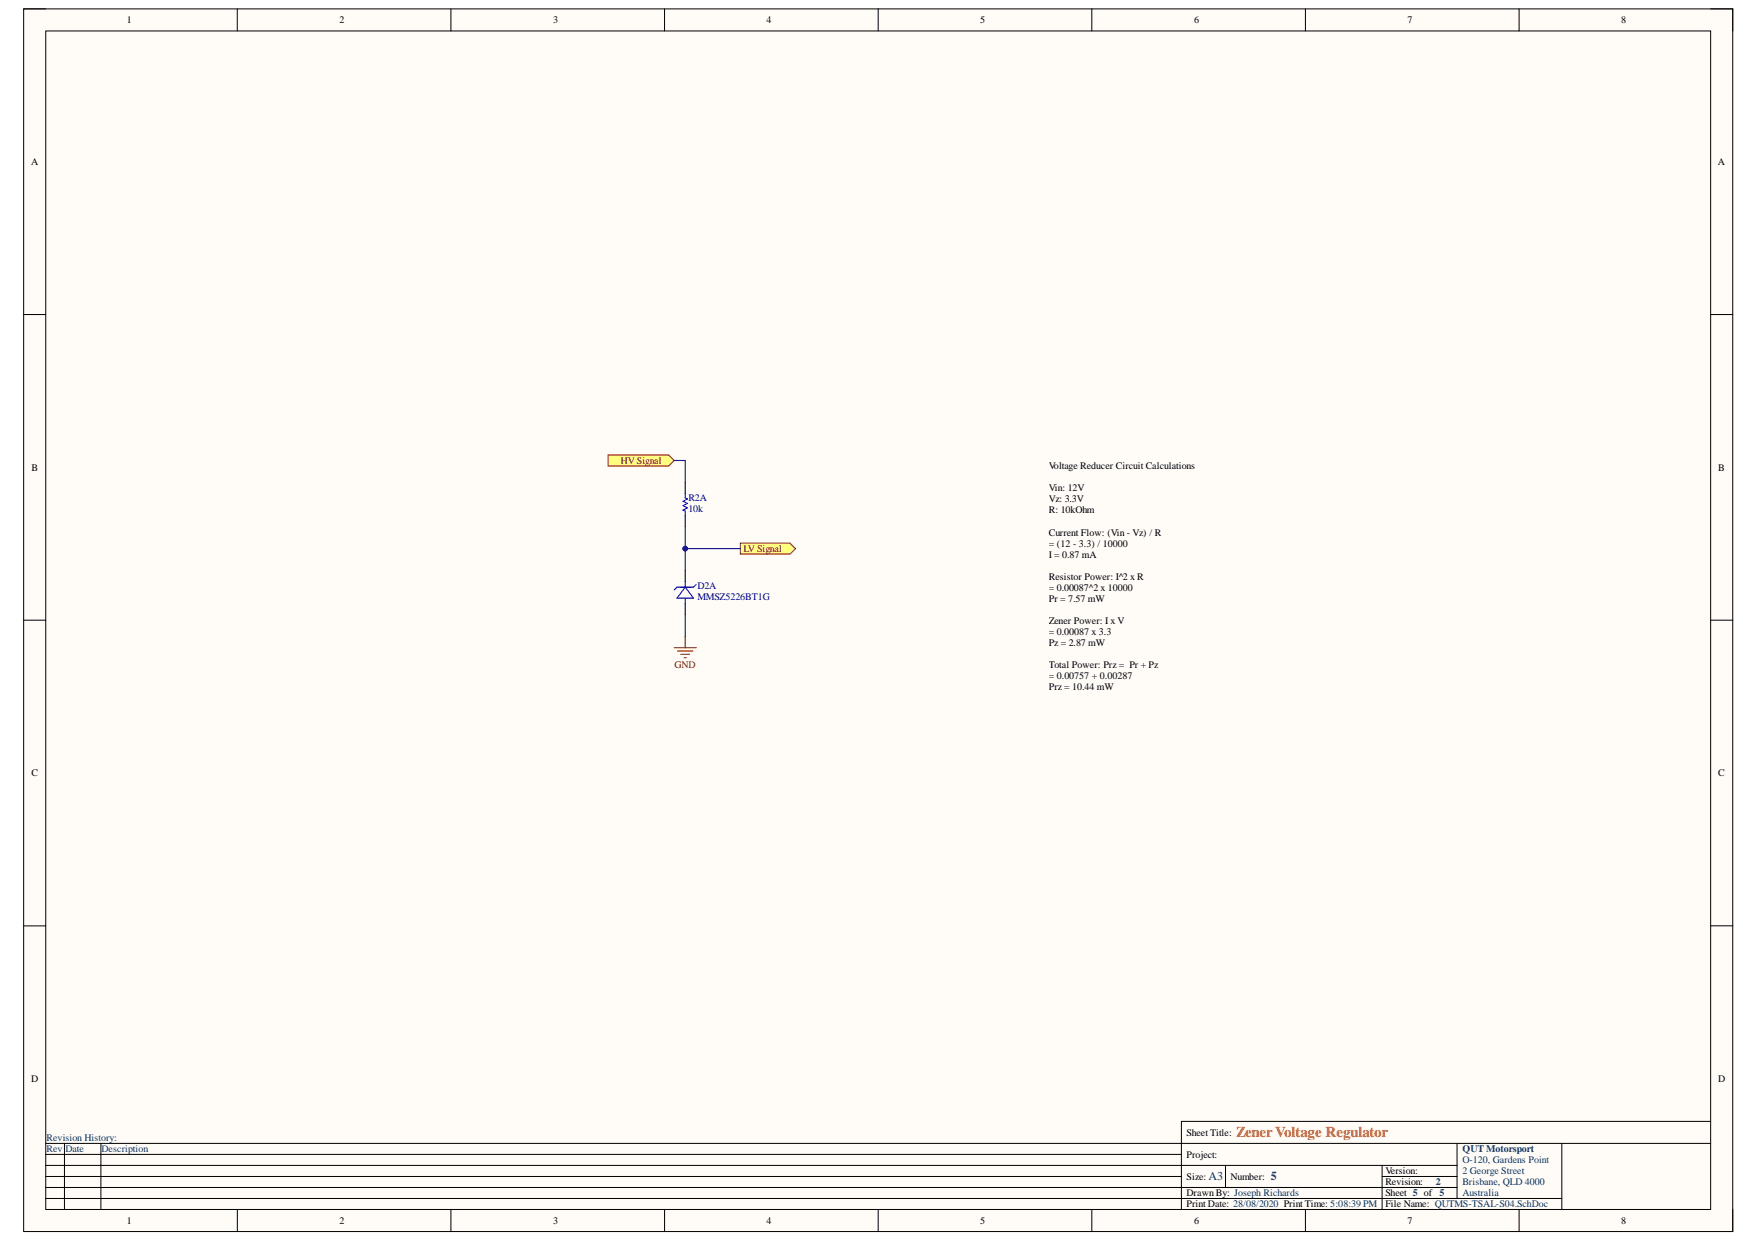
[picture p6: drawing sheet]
<svg xmlns="http://www.w3.org/2000/svg" width="297mm" height="210mm" viewBox="0 0 297 210" stroke-linecap="round" stroke-linejoin="round" font-family="sans-serif">
<path d="M4 1.5h288.8v206.6h-288.8z" fill-rule="evenodd" fill="#fffcf8"/>
<path d="M4 1.5h288.8v206.6h-288.8z" fill="none" stroke="#000" stroke-width=".17"/>
<path d="M7.7 5.2h281.3v199.2h-281.3z" fill-rule="evenodd" fill="#fffcf8"/>
<g fill="none" stroke="#000" stroke-width=".17">
<path d="M4 1.5h3.7M7.7 5.2h281.3v199.2h-281.3zM40.1 1.5v3.7M76.2 1.5v3.7M112.3 1.5v3.7M148.4 1.5v3.7M184.5 1.5v3.7M220.6 1.5v3.7M256.7 1.5v3.7M289 1.5h3.8v3.7M4 53.2h3.7M289 53.2h3.8"/>
<path d="M4 104.8h3.7M289 104.8h3.8M4 156.5h3.7M289 156.5h3.8M7.7 193.2h281.3M7.7 197h238.5M7.7 195.1h191.9M7.7 198.8h191.9M10.9 193.2v11.2M17 193.2v11.2M207.1 197v3.7M233.5 197v7.4"/>
<path d="M233.5 198.8h12.7M246.2 193.2v9.3M263.9 193.2v11.2M289 189.5h-89.4v14.9M7.7 202.5h256.2M7.7 200.7h238.5M40.1 204.4v3.7M76.2 204.4v3.7M112.3 204.4v3.7M148.4 204.4v3.7M184.5 204.4v3.7M220.6 204.4v3.7"/>
<path d="M256.7 204.4v3.7M292.8 204.4v3.7"/>
</g>
<path d="M113.9 109.5h3.7M114.5 110h2.6M115 110.6h1.5M115.6 111.1h.4M115.8 107.6v1.9" fill="none" stroke="#800000" stroke-width=".19"/>
<path d="M115.8 81.5v1.9M115.8 87.1v1.9" fill="none" stroke="#000" stroke-width=".19"/>
<path d="M115.8 83.4v.8l.4 .1-.8 .4 .8 .4-.8 .4 .8 .3-.8 .4 .4 .2v.7" fill="none" stroke="#00f" stroke-width=".19"/>
<path d="M102.7 76.9h10.3l.9 .9-.9 1h-10.3z" fill-rule="evenodd" fill="#ffff80"/>
<path d="M102.7 76.9h10.3l.9 .9-.9 1h-10.3z" fill="none" stroke="#800000" stroke-width=".17"/>
<path d="M125.1 91.8h8.4l.9 .9-.9 .9h-8.4z" fill-rule="evenodd" fill="#ffff80"/>
<path d="M125.1 91.8h8.4l.9 .9-.9 .9h-8.4z" fill="none" stroke="#800000" stroke-width=".17"/>
<path d="M115.8 89v7.4" fill="none" stroke="#000080" stroke-width=".19"/>
<circle cx="115.8" cy="92.7" r=".37" fill="#000080"/>
<circle cx="115.8" cy="92.7" r=".37" fill="none" stroke="#000080" stroke-width=".17"/>
<path d="M113.9 77.8h1.9v3.7M115.8 92.7h9.3" fill="none" stroke="#000080" stroke-width=".19"/>
<circle cx="115.8" cy="92.7" r=".37" fill="#000080"/>
<circle cx="115.8" cy="92.7" r=".37" fill="none" stroke="#000080" stroke-width=".17"/>
<path d="M115.8 103.9v3.7" fill="none" stroke="#000080" stroke-width=".19"/>
<path d="M115.8 99.2l1.4 1.9h-2.8zM115.8 98.3v.9M117.6 98.8l-.4 .4h-2.8l-.5 .5M115.8 101.1v.9" fill="none" stroke="#00f" stroke-width=".19"/>
<path d="M115.8 96.4v1.9M115.8 102v1.9" fill="none" stroke="#000" stroke-width=".19"/>
<text font-size="2.5" fill="#cc4125" x="208.9" y="192.2">ZenerVoltage Regulator</text>
<g font-size="2" fill="#073763">
<text x="204.2" y="199.5">A3</text>
<text x="214.7" y="199.5">5</text>
</g>
<g font-size="1.7">
<text x="21.4" y="3.9">1</text>
<text x="57.4" y="3.9">2</text>
<text x="93.5" y="3.9">3</text>
<text x="129.5" y="3.9">4</text>
<text x="165.6" y="3.9">5</text>
<text x="201.8" y="3.9">6</text>
<text x="237.8" y="3.9">7</text>
<text x="273.9" y="3.9">8</text>
<text x="5.2" y="27.9">A</text>
<text x="290.2" y="27.9">A</text>
<text x="5.3" y="79.5">B</text>
<text x="177.2" y="79.3">Voltage Reducer Circuit Calculations</text>
<text x="177.2" y="83">Vin: 12V</text>
<text x="290.3" y="79.5">B</text>
<text x="177.2" y="84.9">Vz: 3.3V</text>
<text x="177.2" y="86.7">R: 10kOhm</text>
<text x="177.2" y="90.5">Current Flow: (Vin - Vz) / R</text>
<text x="177.2" y="92.4">= (12 - 3.3) / 10000</text>
<text x="177.2" y="94.2">I = 0.87 mA</text>
<text x="177.2" y="98">Resistor Power: I^2 x R</text>
<text x="177.2" y="99.8">= 0.00087^2 x 10000</text>
<text x="177.2" y="101.7">Pr = 7.57 mW</text>
<text x="177.2" y="105.4">Zener Power: I x V</text>
<text x="177.2" y="107.3">= 0.00087 x 3.3</text>
<text x="177.2" y="109.1">Pz = 2.87 mW</text>
<text x="177.2" y="112.8">Total Power: Prz = Pr + Pz</text>
<text x="177.2" y="114.7">= 0.00757 + 0.00287</text>
<text x="177.2" y="116.6">Prz = 10.44 mW</text>
<text x="5.3" y="131.2">C</text>
<text x="290.3" y="131.2">C</text>
<text x="5.2" y="182.8">D</text>
<text x="290.3" y="182.8">D</text>
<text x="200.5" y="192">Sheet Title:</text>
<text x="200.5" y="195.7">Project:</text>
<text x="200.5" y="199.4">Size:</text>
<text x="200.5" y="202.2">Drawn By: Joseph Richards</text>
<text x="207.9" y="199.4">Number:</text>
<text x="234.1" y="200.3">Revision:</text>
<text x="234.1" y="202.2">Sheet 5 of 5</text>
<text x="234.1" y="198.5">Version:</text>
<text x="21.4" y="206.8">1</text>
<text x="57.4" y="206.8">2</text>
<text x="93.5" y="206.8">3</text>
<text x="129.5" y="206.8">4</text>
<text x="165.6" y="206.8">5</text>
<text x="200.5" y="204">Print Date: 28/08/2020 Print Time: 5:08:39 PM</text>
<text x="201.8" y="206.8">6</text>
<text x="234.1" y="204">File Name: QUTMS-TSAL-S04.SchDoc</text>
<text x="237.8" y="206.8">7</text>
<text x="273.9" y="206.8">8</text>
</g>
<g font-size="1.7" fill="#800000">
<text x="104.9" y="78.4">HV Signal</text>
<text x="125.6" y="93.3">LV Signal</text>
<text x="113.9" y="112.8">GND</text>
</g>
<g font-size="1.7" fill="#000080">
<text x="116.3" y="84.7">R2A</text>
<text x="116.3" y="86.6">10k</text>
<text x="117.8" y="99.6">D2A</text>
<text x="117.8" y="101.4">MMSZ5226BT1G</text>
</g>
<g font-size="1.7" fill="#073763">
<text x="7.9" y="194.8">Rev</text>
<text x="7.9" y="192.9">Revision History:</text>
<text x="11.1" y="194.8">Date</text>
<text x="17.2" y="194.8">Description</text>
<text x="247.1" y="194.8">QUT Motorsport</text>
<text x="247.1" y="196.6">O-120, Gardens Point</text>
<text x="242.6" y="200.3">2</text>
<text x="247.1" y="198.5">2 George Street</text>
<text x="247.1" y="200.3">Brisbane, QLD 4000</text>
<text x="247.1" y="202.2">Australia</text>
</g>
</svg>
